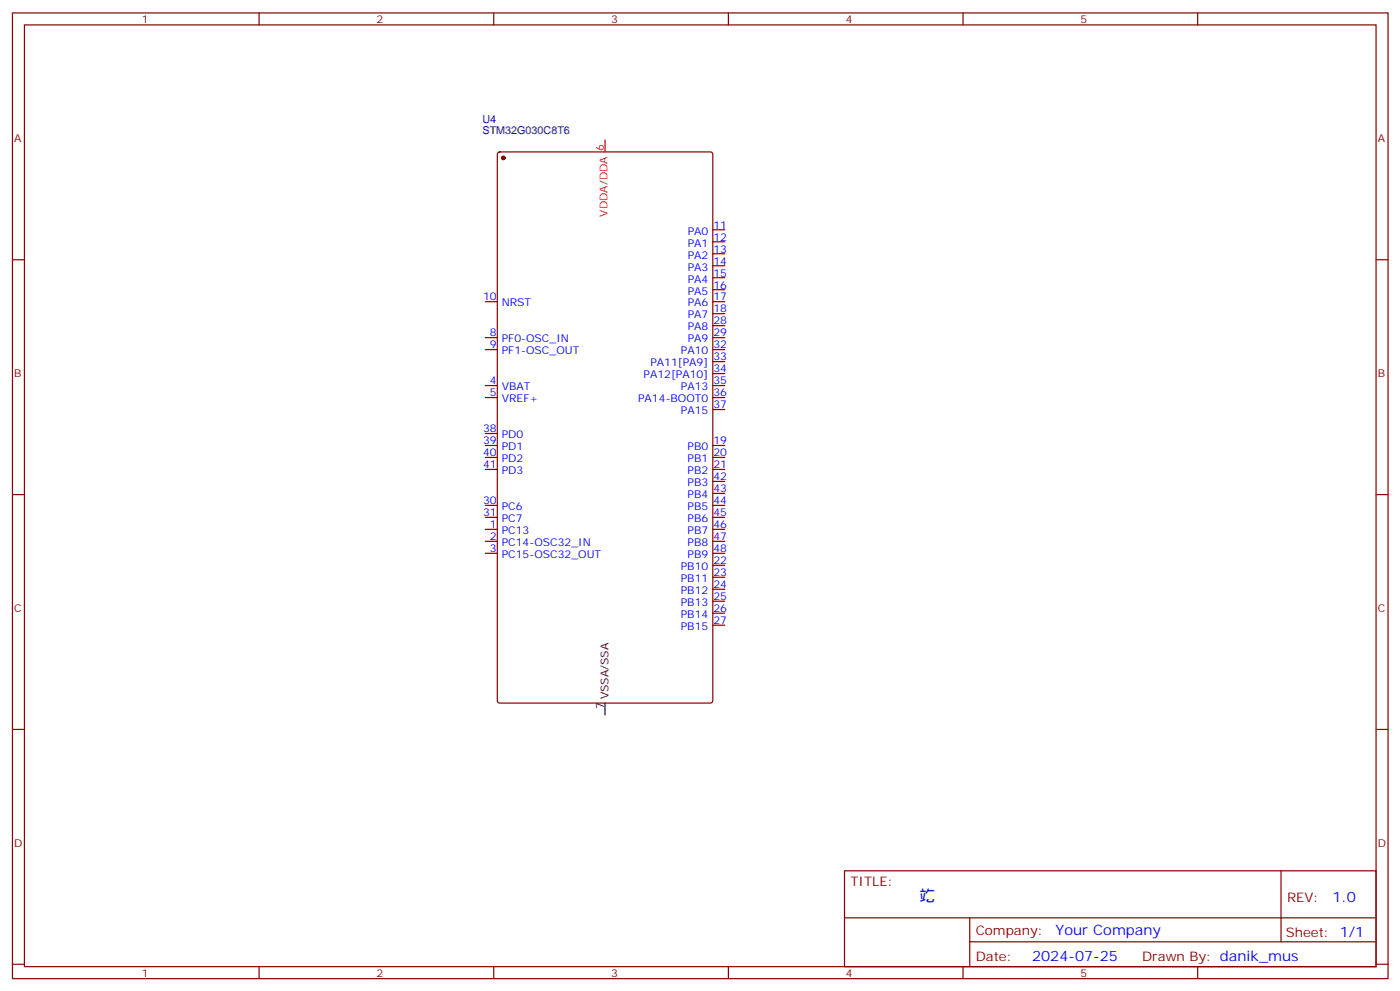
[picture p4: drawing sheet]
<svg xmlns="http://www.w3.org/2000/svg" width="413mm" height="292mm" viewBox="0 0 413 292" stroke-linecap="round" stroke-linejoin="round" font-family="sans-serif">
<g fill="none" stroke="#870000" stroke-width=".35">
<path d="M3.7 3.8h405.3v284.3h-405.3zM7.2 7.3h398.3v277.3h-398.3zM76.3 3.8v3.5M145.5 3.8v3.5M214.6 3.8v3.5M283.8 3.8v3.5M352.9 3.8v3.5M146.8 44.9l.4-.2h62.1l.7 .5v161.1l-.4 .7h-62.4l-.6-.5-.1-161.1zM3.7 76.5h3.5M210 78.2h3.6M210 74.7h3.6M210 71.2h3.6"/>
<path d="M210 67.7h3.6M405.5 76.5h3.5M143 88.8h3.5M143 99.4h3.5M210 88.8h3.6M210 99.4h3.6M210 95.9h3.6M210 92.4h3.6M210 85.3h3.6M210 81.8h3.6M143 102.9h3.5M143 113.5h3.5"/>
<path d="M143 117.1h3.5M210 102.9h3.6M210 113.5h3.6M210 117.1h3.6M210 110h3.6M210 106.5h3.6M143 127.6h3.5M143 131.2h3.5M143 134.7h3.5M143 138.2h3.5M210 131.2h3.6M210 134.7h3.6"/>
<path d="M210 138.2h3.6M210 120.6h3.6M3.7 145.6h3.5M143 148.8h3.5M143 152.3h3.5M143 155.9h3.5M143 159.4h3.5M210 148.8h3.6M210 152.3h3.6M210 155.9h3.6M210 159.4h3.6M210 145.3h3.6"/>
<path d="M210 141.7h3.6M405.5 145.6h3.5M143 162.9h3.5M210 162.9h3.6M210 177h3.6M210 173.5h3.6M210 170h3.6M210 166.4h3.6M210 184.1h3.6M210 180.6h3.6M3.7 214.8h3.5M405.5 214.8h3.5"/>
<path d="M248.8 256.4h156.7v28.2h-156.7zM377.5 256.4v20.9M248.9 270.2h156.5M285.8 277.3h119.6M285.8 270.2v14.2M3.7 283.9h3.5M76.3 284.6v3.5M145.5 284.6v3.5M214.6 284.6v3.5M283.8 284.6v3.5M352.9 284.6v3.5M405.5 283.9h3.5"/>
</g>
<circle cx="148.3" cy="46.5" r=".53" fill="#870000" stroke="#870000" stroke-width=".35"/>
<path d="M178.3 207v3.5" fill="none" stroke="#000" stroke-width=".35"/>
<path d="M178.3 41.2v3.5" fill="none" stroke="#f00" stroke-width=".35"/>
<text font-size="4.6" fill="#00f" x="270.9" y="265.4">䇄ᨀ</text>
<g font-size="4.2" fill="#00f">
<text x="392.6" y="265.7">1.0</text>
<text x="311" y="275.2">Your Company</text>
<text x="304.1" y="283">2024-07-25</text>
</g>
<g font-size="3.9" fill="#800">
<text x="250.6" y="261">TITLE:</text>
<text x="379.2" y="265.7">REV:</text>
<text x="287.5" y="275.2">Company:</text>
<text x="378.9" y="275.8">Sheet: 1/1</text>
<text x="287.5" y="282.9">Date:</text>
<text x="336.6" y="282.9">Drawn By: danik_mus</text>
</g>
<g font-size="3.2" fill="#800">
<text x="41.8" y="6.8">1</text>
<text x="110.9" y="6.8">2</text>
<text x="180.1" y="6.8">3</text>
<text x="249.2" y="6.8">4</text>
<text x="318.3" y="6.8">5</text>
<text x="4.2" y="41.9">A</text>
<text x="406" y="41.9">A</text>
<text x="4.2" y="111.1">B</text>
<text x="406" y="111.1">B</text>
<text x="4.2" y="180.2">C</text>
<text x="406" y="180.2">C</text>
<text x="4.2" y="249.3">D</text>
<text x="406" y="249.3">D</text>
<text x="41.8" y="287.6">1</text>
<text x="110.9" y="287.6">2</text>
<text x="180.1" y="287.6">3</text>
<text x="249.2" y="287.6">4</text>
<text x="318.3" y="287.6">5</text>
</g>
<g font-size="3.2" fill="#000080">
<text x="142.2" y="39.4">STM32G030C8T6</text>
<text x="142.2" y="36.3">U4</text>
</g>
<g font-size="3.2" fill="#f00">
<text x="177.9" y="44.6" transform="rotate(-90 177.9 44.6)">6</text>
<text x="179" y="63.8" transform="rotate(-90 179 63.8)">VDDA/DDA</text>
</g>
<g font-size="3.2" fill="#00f">
<text x="202.6" y="69.1">PA0</text>
<text x="210.2" y="70.8">12</text>
<text x="210.2" y="67.3">11</text>
<text x="202.6" y="76.1">PA2</text>
<text x="202.6" y="72.6">PA1</text>
<text x="210.2" y="77.9">14</text>
<text x="210.2" y="74.4">13</text>
<text x="202.6" y="83.2">PA4</text>
<text x="202.6" y="79.7">PA3</text>
<text x="210.2" y="81.4">15</text>
<text x="142.3" y="88.5">10</text>
<text x="202.6" y="86.7">PA5</text>
<text x="210.2" y="88.5">17</text>
<text x="210.2" y="84.9">16</text>
<text x="147.8" y="90.2">NRST</text>
<text x="202.6" y="93.8">PA7</text>
<text x="202.6" y="90.2">PA6</text>
<text x="210.2" y="95.5">28</text>
<text x="210.2" y="92">18</text>
<text x="144.4" y="99.1">8</text>
<text x="147.8" y="100.8">PF0-OSC_IN</text>
<text x="202.6" y="100.8">PA9</text>
<text x="202.6" y="97.3">PA8</text>
<text x="210.2" y="99.1">29</text>
<text x="144.4" y="102.6">9</text>
<text x="147.8" y="104.4">PF1-OSC_OUT</text>
<text x="191.6" y="107.9">PA11[PA9]</text>
<text x="200.6" y="104.4">PA10</text>
<text x="210.2" y="106.1">33</text>
<text x="210.2" y="102.6">32</text>
<text x="144.4" y="113.2">4</text>
<text x="189.6" y="111.4">PA12[PA10]</text>
<text x="210.2" y="113.2">35</text>
<text x="210.2" y="109.6">34</text>
<text x="144.4" y="116.7">5</text>
<text x="147.8" y="114.9">VBAT</text>
<text x="147.8" y="118.5">VREF+</text>
<text x="188" y="118.5">PA14-BOOT0</text>
<text x="200.6" y="114.9">PA13</text>
<text x="210.2" y="116.7">36</text>
<text x="200.6" y="122">PA15</text>
<text x="210.2" y="120.2">37</text>
<text x="142.3" y="127.3">38</text>
<text x="142.3" y="130.8">39</text>
<text x="147.8" y="129">PD0</text>
<text x="210.2" y="130.8">19</text>
<text x="142.3" y="134.3">40</text>
<text x="142.3" y="137.9">41</text>
<text x="147.8" y="132.6">PD1</text>
<text x="147.8" y="136.1">PD2</text>
<text x="202.6" y="136.1">PB1</text>
<text x="202.6" y="132.6">PB0</text>
<text x="210.2" y="137.9">21</text>
<text x="210.2" y="134.3">20</text>
<text x="147.8" y="139.6">PD3</text>
<text x="202.6" y="143.2">PB3</text>
<text x="202.6" y="139.6">PB2</text>
<text x="210.2" y="141.4">42</text>
<text x="142.3" y="148.4">30</text>
<text x="202.6" y="146.7">PB4</text>
<text x="210.2" y="148.4">44</text>
<text x="210.2" y="144.9">43</text>
<text x="142.3" y="152">31</text>
<text x="144.4" y="155.5">1</text>
<text x="147.8" y="150.2">PC6</text>
<text x="147.8" y="153.7">PC7</text>
<text x="202.6" y="153.7">PB6</text>
<text x="202.6" y="150.2">PB5</text>
<text x="210.2" y="155.5">46</text>
<text x="210.2" y="152">45</text>
<text x="144.4" y="159">2</text>
<text x="147.8" y="157.3">PC13</text>
<text x="147.8" y="160.8">PC14-OSC32_IN</text>
<text x="202.6" y="160.8">PB8</text>
<text x="202.6" y="157.3">PB7</text>
<text x="210.2" y="159">47</text>
<text x="144.4" y="162.6">3</text>
<text x="147.8" y="164.3">PC15-OSC32_OUT</text>
<text x="200.6" y="167.9">PB10</text>
<text x="202.6" y="164.3">PB9</text>
<text x="210.2" y="166.1">22</text>
<text x="210.2" y="162.6">48</text>
<text x="200.6" y="171.4">PB11</text>
<text x="210.2" y="173.1">24</text>
<text x="210.2" y="169.6">23</text>
<text x="200.6" y="178.4">PB13</text>
<text x="200.6" y="174.9">PB12</text>
<text x="210.2" y="176.7">25</text>
<text x="200.6" y="185.5">PB15</text>
<text x="200.6" y="182">PB14</text>
<text x="210.2" y="183.7">27</text>
<text x="210.2" y="180.2">26</text>
</g>
<g font-size="3.2">
<text x="177.9" y="208.8" transform="rotate(-90 177.9 208.8)">7</text>
<text x="179.4" y="206" transform="rotate(-90 179.4 206)">VSSA/SSA</text>
</g>
</svg>
